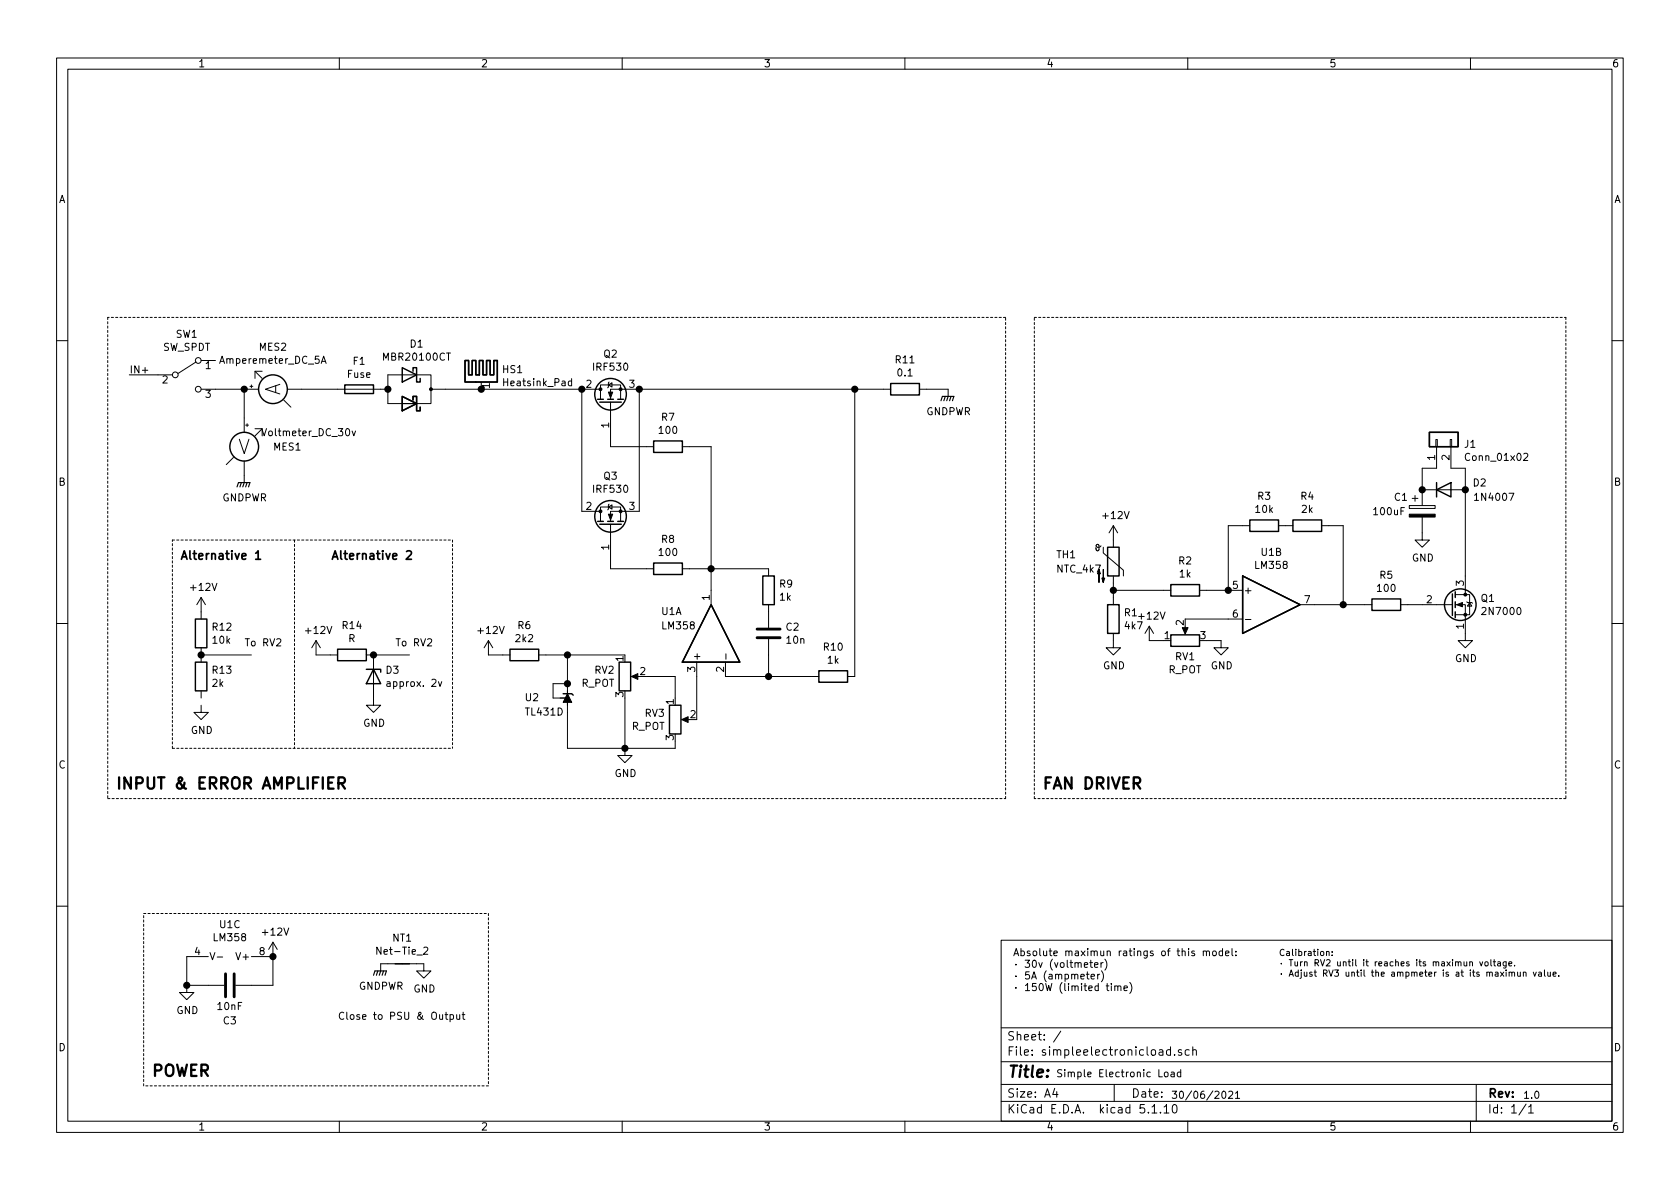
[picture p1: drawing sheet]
EESchema Schematic File Version 4
EELAYER 30 0
EELAYER END
$Descr A4 11693 8268
encoding utf-8
Sheet 1 1
Title ""
Date ""
Rev ""
Comp ""
Comment1 ""
Comment2 ""
Comment3 ""
Comment4 ""
$EndDescr
$Comp
L Transistor_FET:IRF540N Q2
U 1 1
P 4250 2800
F 0 "Q2" V 4592 2800 50  0000 C CNN
F 1 "IRF530" V 4501 2800 50  0000 C CNN
F 2 "Package_TO_SOT_THT:TO-220-3_Vertical" H 4500 2725 50  0001 L CIN
F 3 "http://www.irf.com/product-info/datasheets/data/irf540n.pdf" H 4250 2800 50  0001 L CNN
	1    4250 2800
	0    -1   -1   0   
$EndComp
$Comp
L Transistor_FET:IRF540N Q3
U 1 1
P 4250 3650
F 0 "Q3" V 4592 3650 50  0000 C CNN
F 1 "IRF530" V 4501 3650 50  0000 C CNN
F 2 "Package_TO_SOT_THT:TO-220-3_Vertical" H 4500 3575 50  0001 L CIN
F 3 "http://www.irf.com/product-info/datasheets/data/irf540n.pdf" H 4250 3650 50  0001 L CNN
	1    4250 3650
	0    -1   -1   0   
$EndComp
$Comp
L Diode:C3D30065D D1
U 1 1
P 2900 2700
F 0 "D1" H 2900 3017 50  0000 C CNN
F 1 "MBR20100CT" H 2900 2926 50  0000 C CNN
F 2 "Package_TO_SOT_THT:TO-247-3_Vertical" H 2900 2525 50  0001 C CNN
F 3 "https://www.wolfspeed.com/media/downloads/969/C3D30065D.pdf" H 2900 2700 50  0001 C CNN
	1    2900 2700
	1    0    0    -1  
$EndComp
$Comp
L Device:Fuse F1
U 1 1
P 2500 2700
F 0 "F1" V 2303 2700 50  0000 C CNN
F 1 "Fuse" V 2394 2700 50  0000 C CNN
F 2 "" V 2430 2700 50  0001 C CNN
F 3 "~" H 2500 2700 50  0001 C CNN
	1    2500 2700
	0    1    1    0   
$EndComp
$Comp
L Mechanical:Heatsink_Pad HS1
U 1 1
P 3350 2600
F 0 "HS1" H 3491 2639 50  0000 L CNN
F 1 "Heatsink_Pad" H 3491 2548 50  0000 L CNN
F 2 "" H 3362 2550 50  0001 C CNN
F 3 "~" H 3362 2550 50  0001 C CNN
	1    3350 2600
	1    0    0    -1  
$EndComp
$Comp
L Switch:SW_SPDT SW1
U 1 1
P 1300 2600
F 0 "SW1" H 1300 2885 50  0000 C CNN
F 1 "SW_SPDT" H 1300 2794 50  0000 C CNN
F 2 "" H 1300 2600 50  0001 C CNN
F 3 "~" H 1300 2600 50  0001 C CNN
	1    1300 2600
	1    0    0    -1  
$EndComp
$Comp
L Device:R R7
U 1 1
P 4650 3100
F 0 "R7" V 4443 3100 50  0000 C CNN
F 1 "100" V 4534 3100 50  0000 C CNN
F 2 "" V 4580 3100 50  0001 C CNN
F 3 "~" H 4650 3100 50  0001 C CNN
	1    4650 3100
	0    1    1    0   
$EndComp
$Comp
L Device:R R8
U 1 1
P 4650 3950
F 0 "R8" V 4443 3950 50  0000 C CNN
F 1 "100" V 4534 3950 50  0000 C CNN
F 2 "" V 4580 3950 50  0001 C CNN
F 3 "~" H 4650 3950 50  0001 C CNN
	1    4650 3950
	0    1    1    0   
$EndComp
Wire Wire Line
	4250 3000 4250 3100
Wire Wire Line
	4250 3850 4250 3950
Wire Wire Line
	4050 2700 4050 3550
Wire Wire Line
	4450 3550 4450 2700
$Comp
L Device:R R11
U 1 1
P 6300 2700
F 0 "R11" V 6093 2700 50  0000 C CNN
F 1 "0.1" V 6184 2700 50  0000 C CNN
F 2 "" V 6230 2700 50  0001 C CNN
F 3 "~" H 6300 2700 50  0001 C CNN
	1    6300 2700
	0    1    1    0   
$EndComp
$Comp
L Amplifier_Operational:LM358 U1
U 2 1
P 8850 4200
F 0 "U1" H 8850 4567 50  0000 C CNN
F 1 "LM358" H 8850 4476 50  0000 C CNN
F 2 "" H 8850 4200 50  0001 C CNN
F 3 "http://www.ti.com/lit/ds/symlink/lm2904-n.pdf" H 8850 4200 50  0001 C CNN
	2    8850 4200
	1    0    0    -1  
$EndComp
$Comp
L Amplifier_Operational:LM358 U1
U 3 1
P 1600 6750
F 0 "U1" V 1275 6750 50  0000 C CNN
F 1 "LM358" V 1366 6750 50  0000 C CNN
F 2 "" H 1600 6750 50  0001 C CNN
F 3 "http://www.ti.com/lit/ds/symlink/lm2904-n.pdf" H 1600 6750 50  0001 C CNN
	3    1600 6750
	0    1    1    0   
$EndComp
Wire Wire Line
	4950 3950 4950 3100
$Comp
L Device:R_POT RV2
U 1 1
P 4350 4700
F 0 "RV2" H 4281 4746 50  0000 R CNN
F 1 "R_POT" H 4281 4655 50  0000 R CNN
F 2 "" H 4350 4700 50  0001 C CNN
F 3 "~" H 4350 4700 50  0001 C CNN
	1    4350 4700
	1    0    0    -1  
$EndComp
$Comp
L Device:R_POT RV3
U 1 1
P 4700 5000
F 0 "RV3" H 4631 5046 50  0000 R CNN
F 1 "R_POT" H 4631 4955 50  0000 R CNN
F 2 "" H 4700 5000 50  0001 C CNN
F 3 "~" H 4700 5000 50  0001 C CNN
	1    4700 5000
	1    0    0    -1  
$EndComp
Wire Wire Line
	4350 5200 4700 5200
Wire Wire Line
	4700 5200 4700 5150
$Comp
L Reference_Voltage:TL431D U2
U 1 1
P 3950 4850
F 0 "U2" V 3950 5150 50  0000 R CNN
F 1 "TL431D" V 3850 5150 50  0000 R CNN
F 2 "Package_SO:SOIC-8_3.9x4.9mm_P1.27mm" H 3950 4600 50  0001 C CIN
F 3 "http://www.ti.com/lit/ds/symlink/tl431.pdf" H 3950 4850 50  0001 C CIN
	1    3950 4850
	0    -1   -1   0   
$EndComp
Wire Wire Line
	3850 4850 3850 4750
Wire Wire Line
	3850 4750 3950 4750
$Comp
L Device:R R6
U 1 1
P 3650 4550
F 0 "R6" V 3443 4550 50  0000 C CNN
F 1 "2k2" V 3534 4550 50  0000 C CNN
F 2 "" V 3580 4550 50  0001 C CNN
F 3 "~" H 3650 4550 50  0001 C CNN
	1    3650 4550
	0    1    1    0   
$EndComp
$Comp
L power:GND #PWR09
U 1 1
P 4350 5200
F 0 "#PWR09" H 4350 4950 50  0001 C CNN
F 1 "GND" H 4355 5027 50  0000 C CNN
F 2 "" H 4350 5200 50  0001 C CNN
F 3 "" H 4350 5200 50  0001 C CNN
	1    4350 5200
	1    0    0    -1  
$EndComp
$Comp
L power:GNDPWR #PWR010
U 1 1
P 6600 2700
F 0 "#PWR010" H 6600 2500 50  0001 C CNN
F 1 "GNDPWR" H 6604 2546 50  0000 C CNN
F 2 "" H 6600 2650 50  0001 C CNN
F 3 "" H 6600 2650 50  0001 C CNN
	1    6600 2700
	1    0    0    -1  
$EndComp
Wire Wire Line
	6450 2700 6600 2700
Text Label 900  2600 0    50   ~ 0
IN+
Wire Wire Line
	900  2600 1100 2600
$Comp
L power:+12V #PWR08
U 1 1
P 3400 4550
F 0 "#PWR08" H 3400 4400 50  0001 C CNN
F 1 "+12V" H 3415 4723 50  0000 C CNN
F 2 "" H 3400 4550 50  0001 C CNN
F 3 "" H 3400 4550 50  0001 C CNN
	1    3400 4550
	1    0    0    -1  
$EndComp
Wire Wire Line
	3400 4550 3500 4550
Text Notes 7350 7500 0    50   ~ 0
Simple Electronic Load
Text Notes 8150 7650 0    50   ~ 0
30/06/2021
Text Notes 10600 7650 0    50   ~ 0
1.0
$Comp
L Device:Amperemeter_DC MES2
U 1 1
P 1900 2700
F 0 "MES2" V 2190 2700 50  0000 C CNN
F 1 "Amperemeter_DC_5A" V 2099 2700 50  0000 C CNN
F 2 "" V 1900 2800 50  0001 C CNN
F 3 "~" V 1900 2800 50  0001 C CNN
	1    1900 2700
	0    -1   -1   0   
$EndComp
$Comp
L Device:Voltmeter_DC MES1
U 1 1
P 1700 3100
F 0 "MES1" H 2000 3100 50  0000 C CNN
F 1 "Voltmeter_DC_30v" H 2150 3200 50  0000 C CNN
F 2 "" V 1700 3200 50  0001 C CNN
F 3 "~" V 1700 3200 50  0001 C CNN
	1    1700 3100
	1    0    0    -1  
$EndComp
$Comp
L power:GNDPWR #PWR05
U 1 1
P 1700 3300
F 0 "#PWR05" H 1700 3100 50  0001 C CNN
F 1 "GNDPWR" H 1704 3146 50  0000 C CNN
F 2 "" H 1700 3250 50  0001 C CNN
F 3 "" H 1700 3250 50  0001 C CNN
	1    1700 3300
	1    0    0    -1  
$EndComp
Wire Wire Line
	2700 2600 2700 2700
Connection ~ 2700 2700
Wire Wire Line
	2700 2700 2700 2800
Wire Wire Line
	2650 2700 2700 2700
Wire Wire Line
	1700 2700 1500 2700
$Comp
L Device:Thermistor_NTC TH1
U 1 1
P 7750 3900
F 0 "TH1" H 7350 3950 50  0000 L CNN
F 1 "NTC_4k7" H 7350 3850 50  0000 L CNN
F 2 "" H 7750 3950 50  0001 C CNN
F 3 "~" H 7750 3950 50  0001 C CNN
	1    7750 3900
	1    0    0    -1  
$EndComp
$Comp
L Device:R R1
U 1 1
P 7750 4300
F 0 "R1" H 7820 4346 50  0000 L CNN
F 1 "4k7" H 7820 4255 50  0000 L CNN
F 2 "" V 7680 4300 50  0001 C CNN
F 3 "~" H 7750 4300 50  0001 C CNN
	1    7750 4300
	1    0    0    -1  
$EndComp
$Comp
L Device:R R3
U 1 1
P 8800 3650
F 0 "R3" V 8593 3650 50  0000 C CNN
F 1 "10k" V 8684 3650 50  0000 C CNN
F 2 "" V 8730 3650 50  0001 C CNN
F 3 "~" H 8800 3650 50  0001 C CNN
	1    8800 3650
	0    1    1    0   
$EndComp
$Comp
L Device:R R2
U 1 1
P 8250 4100
F 0 "R2" V 8043 4100 50  0000 C CNN
F 1 "1k" V 8134 4100 50  0000 C CNN
F 2 "" V 8180 4100 50  0001 C CNN
F 3 "~" H 8250 4100 50  0001 C CNN
	1    8250 4100
	0    1    1    0   
$EndComp
Wire Wire Line
	8400 4100 8550 4100
Wire Wire Line
	8550 4100 8550 3650
Connection ~ 8550 4100
$Comp
L Device:R R4
U 1 1
P 9100 3650
F 0 "R4" V 8893 3650 50  0000 C CNN
F 1 "2k" V 8984 3650 50  0000 C CNN
F 2 "" V 9030 3650 50  0001 C CNN
F 3 "~" H 9100 3650 50  0001 C CNN
	1    9100 3650
	0    1    1    0   
$EndComp
Wire Wire Line
	9150 4200 9350 4200
Wire Wire Line
	9350 4200 9350 3650
Wire Wire Line
	9250 3650 9350 3650
Wire Wire Line
	8650 3650 8550 3650
$Comp
L power:GND #PWR02
U 1 1
P 7750 4450
F 0 "#PWR02" H 7750 4200 50  0001 C CNN
F 1 "GND" H 7755 4277 50  0000 C CNN
F 2 "" H 7750 4450 50  0001 C CNN
F 3 "" H 7750 4450 50  0001 C CNN
	1    7750 4450
	1    0    0    -1  
$EndComp
$Comp
L power:+12V #PWR01
U 1 1
P 7750 3750
F 0 "#PWR01" H 7750 3600 50  0001 C CNN
F 1 "+12V" H 7765 3923 50  0000 C CNN
F 2 "" H 7750 3750 50  0001 C CNN
F 3 "" H 7750 3750 50  0001 C CNN
	1    7750 3750
	1    0    0    -1  
$EndComp
$Comp
L Device:R R5
U 1 1
P 9650 4200
F 0 "R5" V 9443 4200 50  0000 C CNN
F 1 "100" V 9534 4200 50  0000 C CNN
F 2 "" V 9580 4200 50  0001 C CNN
F 3 "~" H 9650 4200 50  0001 C CNN
	1    9650 4200
	0    1    1    0   
$EndComp
Connection ~ 9350 4200
$Comp
L power:+12V #PWR03
U 1 1
P 8000 4450
F 0 "#PWR03" H 8000 4300 50  0001 C CNN
F 1 "+12V" H 8015 4623 50  0000 C CNN
F 2 "" H 8000 4450 50  0001 C CNN
F 3 "" H 8000 4450 50  0001 C CNN
	1    8000 4450
	1    0    0    -1  
$EndComp
$Comp
L power:GND #PWR04
U 1 1
P 8500 4450
F 0 "#PWR04" H 8500 4200 50  0001 C CNN
F 1 "GND" H 8505 4277 50  0000 C CNN
F 2 "" H 8500 4450 50  0001 C CNN
F 3 "" H 8500 4450 50  0001 C CNN
	1    8500 4450
	1    0    0    -1  
$EndComp
$Comp
L Device:R_POT RV1
U 1 1
P 8250 4450
F 0 "RV1" V 8135 4450 50  0000 C CNN
F 1 "R_POT" V 8044 4450 50  0000 C CNN
F 2 "" H 8250 4450 50  0001 C CNN
F 3 "~" H 8250 4450 50  0001 C CNN
	1    8250 4450
	0    -1   -1   0   
$EndComp
Wire Wire Line
	8250 4300 8550 4300
Wire Wire Line
	8400 4450 8500 4450
Wire Wire Line
	8100 4450 8000 4450
Wire Wire Line
	7750 4050 7750 4100
Wire Wire Line
	8100 4100 7750 4100
Connection ~ 7750 4100
Wire Wire Line
	7750 4100 7750 4150
$Comp
L Transistor_FET:2N7000 Q1
U 1 1
P 10100 4200
F 0 "Q1" H 10304 4246 50  0000 L CNN
F 1 "2N7000" H 10304 4155 50  0000 L CNN
F 2 "Package_TO_SOT_THT:TO-92_Inline" H 10300 4125 50  0001 L CIN
F 3 "https://www.onsemi.com/pub/Collateral/NDS7002A-D.PDF" H 10100 4200 50  0001 L CNN
	1    10100 4200
	1    0    0    -1  
$EndComp
$Comp
L power:GND #PWR07
U 1 1
P 10200 4400
F 0 "#PWR07" H 10200 4150 50  0001 C CNN
F 1 "GND" H 10205 4227 50  0000 C CNN
F 2 "" H 10200 4400 50  0001 C CNN
F 3 "" H 10200 4400 50  0001 C CNN
	1    10200 4400
	1    0    0    -1  
$EndComp
$Comp
L Diode:1N4007 D2
U 1 1
P 10050 3400
F 0 "D2" H 10300 3450 50  0000 C CNN
F 1 "1N4007" H 10400 3350 50  0000 C CNN
F 2 "Diode_THT:D_DO-41_SOD81_P10.16mm_Horizontal" H 10050 3225 50  0001 C CNN
F 3 "http://www.vishay.com/docs/88503/1n4001.pdf" H 10050 3400 50  0001 C CNN
	1    10050 3400
	1    0    0    -1  
$EndComp
Wire Wire Line
	4950 3950 4800 3950
Wire Wire Line
	4950 3100 4800 3100
Wire Wire Line
	4250 3100 4500 3100
Wire Wire Line
	4250 3950 4500 3950
Wire Wire Line
	4950 4100 4950 3950
Connection ~ 4950 3950
Wire Wire Line
	4500 4700 4700 4700
Wire Wire Line
	4700 4700 4700 4850
Wire Wire Line
	4350 4850 4350 5200
Connection ~ 4350 5200
Wire Wire Line
	3950 4950 3950 5200
Wire Wire Line
	3950 4750 3950 4550
Connection ~ 3950 4750
Wire Wire Line
	4850 5000 4850 4700
Wire Wire Line
	3800 4550 3950 4550
Wire Wire Line
	3950 5200 4350 5200
Wire Wire Line
	3950 4550 4350 4550
Connection ~ 3950 4550
$Comp
L Amplifier_Operational:LM358 U1
U 1 1
P 4950 4400
F 0 "U1" V 5100 4750 50  0000 R CNN
F 1 "LM358" V 5000 4750 50  0000 R CNN
F 2 "" H 4950 4400 50  0001 C CNN
F 3 "http://www.ti.com/lit/ds/symlink/lm2904-n.pdf" H 4950 4400 50  0001 C CNN
	1    4950 4400
	0    -1   -1   0   
$EndComp
Wire Wire Line
	5050 4700 5350 4700
$Comp
L Device:R R9
U 1 1
P 5350 4100
F 0 "R9" H 5420 4146 50  0000 L CNN
F 1 "1k" H 5420 4055 50  0000 L CNN
F 2 "" V 5280 4100 50  0001 C CNN
F 3 "~" H 5350 4100 50  0001 C CNN
	1    5350 4100
	1    0    0    -1  
$EndComp
$Comp
L Device:C C2
U 1 1
P 5350 4400
F 0 "C2" H 5465 4446 50  0000 L CNN
F 1 "10n" H 5465 4355 50  0000 L CNN
F 2 "" H 5388 4250 50  0001 C CNN
F 3 "~" H 5350 4400 50  0001 C CNN
	1    5350 4400
	1    0    0    -1  
$EndComp
Wire Wire Line
	4950 3950 5350 3950
Wire Wire Line
	5350 4550 5350 4700
Connection ~ 5350 4700
Wire Wire Line
	5350 4700 5650 4700
$Comp
L Device:R R10
U 1 1
P 5800 4700
F 0 "R10" V 5593 4700 50  0000 C CNN
F 1 "1k" V 5684 4700 50  0000 C CNN
F 2 "" V 5730 4700 50  0001 C CNN
F 3 "~" H 5800 4700 50  0001 C CNN
	1    5800 4700
	0    1    1    0   
$EndComp
$Comp
L Connector_Generic:Conn_01x02 J1
U 1 1
P 10000 3050
F 0 "J1" V 9964 2862 50  0000 R CNN
F 1 "Conn_01x02" V 9873 2862 50  0000 R CNN
F 2 "" H 10000 3050 50  0001 C CNN
F 3 "~" H 10000 3050 50  0001 C CNN
	1    10000 3050
	0    -1   -1   0   
$EndComp
Wire Wire Line
	9900 3400 9900 3250
Wire Wire Line
	9900 3250 10000 3250
Wire Wire Line
	10100 3250 10200 3250
Wire Wire Line
	10200 3250 10200 3400
Connection ~ 9900 3400
Wire Wire Line
	10200 3400 10200 4000
Connection ~ 10200 3400
$Comp
L power:GND #PWR06
U 1 1
P 9900 3700
F 0 "#PWR06" H 9900 3450 50  0001 C CNN
F 1 "GND" H 9905 3527 50  0000 C CNN
F 2 "" H 9900 3700 50  0001 C CNN
F 3 "" H 9900 3700 50  0001 C CNN
	1    9900 3700
	1    0    0    -1  
$EndComp
$Comp
L Device:CP C1
U 1 1
P 9900 3550
F 0 "C1" H 9700 3650 50  0000 L CNN
F 1 "100uF" H 9550 3550 50  0000 L CNN
F 2 "" H 9938 3400 50  0001 C CNN
F 3 "~" H 9900 3550 50  0001 C CNN
	1    9900 3550
	1    0    0    -1  
$EndComp
Wire Wire Line
	9350 4200 9500 4200
Connection ~ 4450 2700
Wire Wire Line
	5950 2700 5950 4700
Wire Wire Line
	4450 2700 5950 2700
Wire Wire Line
	5950 2700 6150 2700
Connection ~ 5950 2700
Wire Wire Line
	1700 2900 1700 2700
Connection ~ 1700 2700
$Comp
L power:+12V #PWR012
U 1 1
P 1900 6650
F 0 "#PWR012" H 1900 6500 50  0001 C CNN
F 1 "+12V" H 1915 6823 50  0000 C CNN
F 2 "" H 1900 6650 50  0001 C CNN
F 3 "" H 1900 6650 50  0001 C CNN
	1    1900 6650
	1    0    0    -1  
$EndComp
$Comp
L power:GND #PWR011
U 1 1
P 1300 6850
F 0 "#PWR011" H 1300 6600 50  0001 C CNN
F 1 "GND" H 1305 6677 50  0000 C CNN
F 2 "" H 1300 6850 50  0001 C CNN
F 3 "" H 1300 6850 50  0001 C CNN
	1    1300 6850
	1    0    0    -1  
$EndComp
$Comp
L Device:C C3
U 1 1
P 1600 6850
F 0 "C3" V 1350 6850 50  0000 C CNN
F 1 "10nF" V 1450 6850 50  0000 C CNN
F 2 "" H 1638 6700 50  0001 C CNN
F 3 "~" H 1600 6850 50  0001 C CNN
	1    1600 6850
	0    -1   -1   0   
$EndComp
Wire Wire Line
	1300 6650 1300 6850
Wire Wire Line
	1300 6850 1450 6850
Connection ~ 1300 6850
Wire Wire Line
	1750 6850 1900 6850
Wire Wire Line
	1900 6850 1900 6650
Connection ~ 1900 6650
Wire Wire Line
	9800 4200 9900 4200
$Comp
L Device:Net-Tie_2 NT1
U 1 1
P 2800 6700
F 0 "NT1" H 2800 6881 50  0000 C CNN
F 1 "Net-Tie_2" H 2800 6790 50  0000 C CNN
F 2 "" H 2800 6700 50  0001 C CNN
F 3 "~" H 2800 6700 50  0001 C CNN
	1    2800 6700
	1    0    0    -1  
$EndComp
$Comp
L power:GNDPWR #PWR013
U 1 1
P 2650 6700
F 0 "#PWR013" H 2650 6500 50  0001 C CNN
F 1 "GNDPWR" H 2654 6546 50  0000 C CNN
F 2 "" H 2650 6650 50  0001 C CNN
F 3 "" H 2650 6650 50  0001 C CNN
	1    2650 6700
	1    0    0    -1  
$EndComp
$Comp
L power:GND #PWR014
U 1 1
P 2950 6700
F 0 "#PWR014" H 2950 6450 50  0001 C CNN
F 1 "GND" H 2955 6527 50  0000 C CNN
F 2 "" H 2950 6700 50  0001 C CNN
F 3 "" H 2950 6700 50  0001 C CNN
	1    2950 6700
	1    0    0    -1  
$EndComp
Wire Wire Line
	2650 6700 2700 6700
Wire Wire Line
	2900 6700 2950 6700
Text Notes 2350 7100 0    50   ~ 0
Close to PSU & Output\n
Wire Notes Line
	7000 5550 7000 2200
Wire Notes Line
	7000 2200 750  2200
Wire Notes Line
	750  2200 750  5550
Wire Notes Line
	750  5550 7000 5550
Wire Notes Line
	7200 5550 7200 2200
Wire Notes Line
	7200 2200 10900 2200
Wire Notes Line
	10900 2200 10900 5550
Wire Notes Line
	10900 5550 7200 5550
Text Notes 800  5500 0    79   ~ 16
INPUT & ERROR AMPLIFIER
Text Notes 1050 7500 0    79   ~ 16
POWER
Text Notes 7250 5500 0    79   ~ 16
FAN DRIVER
Text Notes 7050 6900 0    50   ~ 0
Absolute maximun ratings of this model:\n· 30v (voltmeter)\n· 5A (ampmeter)\n· 150W (limited time)\n
Wire Wire Line
	3100 2700 3350 2700
Connection ~ 4050 2700
Connection ~ 3350 2700
Wire Wire Line
	3350 2700 4050 2700
Wire Wire Line
	2100 2700 2350 2700
Text Notes 8900 6800 0    44   ~ 0
Calibration:\n· Turn RV2 until it reaches its maximun voltage.\n· Adjust RV3 until the ampmeter is at its maximun value.
Wire Notes Line
	1000 7550 1000 6350
Wire Notes Line
	1000 6350 3400 6350
Wire Notes Line
	3400 6350 3400 7550
Wire Notes Line
	3400 7550 1000 7550
$Comp
L Device:R R12
U 1 1
P 1400 4400
F 0 "R12" H 1470 4446 50  0000 L CNN
F 1 "10k" H 1470 4355 50  0000 L CNN
F 2 "" V 1330 4400 50  0001 C CNN
F 3 "~" H 1400 4400 50  0001 C CNN
	1    1400 4400
	1    0    0    -1  
$EndComp
$Comp
L Device:R R13
U 1 1
P 1400 4700
F 0 "R13" H 1470 4746 50  0000 L CNN
F 1 "2k" H 1470 4655 50  0000 L CNN
F 2 "" V 1330 4700 50  0001 C CNN
F 3 "~" H 1400 4700 50  0001 C CNN
	1    1400 4700
	1    0    0    -1  
$EndComp
$Comp
L Device:D_Zener D3
U 1 1
P 2600 4700
F 0 "D3" V 2554 4780 50  0000 L CNN
F 1 "approx. 2v" V 2645 4780 50  0000 L CNN
F 2 "" H 2600 4700 50  0001 C CNN
F 3 "~" H 2600 4700 50  0001 C CNN
	1    2600 4700
	0    1    1    0   
$EndComp
$Comp
L Device:R R14
U 1 1
P 2450 4550
F 0 "R14" V 2243 4550 50  0000 C CNN
F 1 "R" V 2334 4550 50  0000 C CNN
F 2 "" V 2380 4550 50  0001 C CNN
F 3 "~" H 2450 4550 50  0001 C CNN
	1    2450 4550
	0    1    1    0   
$EndComp
$Comp
L power:+12V #PWR015
U 1 1
P 1400 4250
F 0 "#PWR015" H 1400 4100 50  0001 C CNN
F 1 "+12V" H 1415 4423 50  0000 C CNN
F 2 "" H 1400 4250 50  0001 C CNN
F 3 "" H 1400 4250 50  0001 C CNN
	1    1400 4250
	1    0    0    -1  
$EndComp
$Comp
L power:+12V #PWR017
U 1 1
P 2200 4550
F 0 "#PWR017" H 2200 4400 50  0001 C CNN
F 1 "+12V" H 2215 4723 50  0000 C CNN
F 2 "" H 2200 4550 50  0001 C CNN
F 3 "" H 2200 4550 50  0001 C CNN
	1    2200 4550
	1    0    0    -1  
$EndComp
Wire Wire Line
	2200 4550 2300 4550
$Comp
L power:GND #PWR018
U 1 1
P 2600 4850
F 0 "#PWR018" H 2600 4600 50  0001 C CNN
F 1 "GND" H 2605 4677 50  0000 C CNN
F 2 "" H 2600 4850 50  0001 C CNN
F 3 "" H 2600 4850 50  0001 C CNN
	1    2600 4850
	1    0    0    -1  
$EndComp
$Comp
L power:GND #PWR016
U 1 1
P 1400 4900
F 0 "#PWR016" H 1400 4650 50  0001 C CNN
F 1 "GND" H 1405 4727 50  0000 C CNN
F 2 "" H 1400 4900 50  0001 C CNN
F 3 "" H 1400 4900 50  0001 C CNN
	1    1400 4900
	1    0    0    -1  
$EndComp
Wire Wire Line
	1400 4550 1750 4550
Connection ~ 1400 4550
Text Notes 1700 4500 0    50   ~ 0
To RV2
Wire Wire Line
	2600 4550 2850 4550
Connection ~ 2600 4550
Text Notes 2750 4500 0    50   ~ 0
To RV2
Text Notes 1250 3900 0    59   ~ 12
Alternative 1
Text Notes 2300 3900 0    59   ~ 12
Alternative 2
Wire Notes Line
	2050 3750 2050 5200
Wire Notes Line
	1200 5200 1200 3750
Wire Notes Line
	3150 3750 3150 5200
Wire Notes Line
	1200 3750 3150 3750
Wire Notes Line
	1200 5200 3150 5200
$EndSCHEMATC
